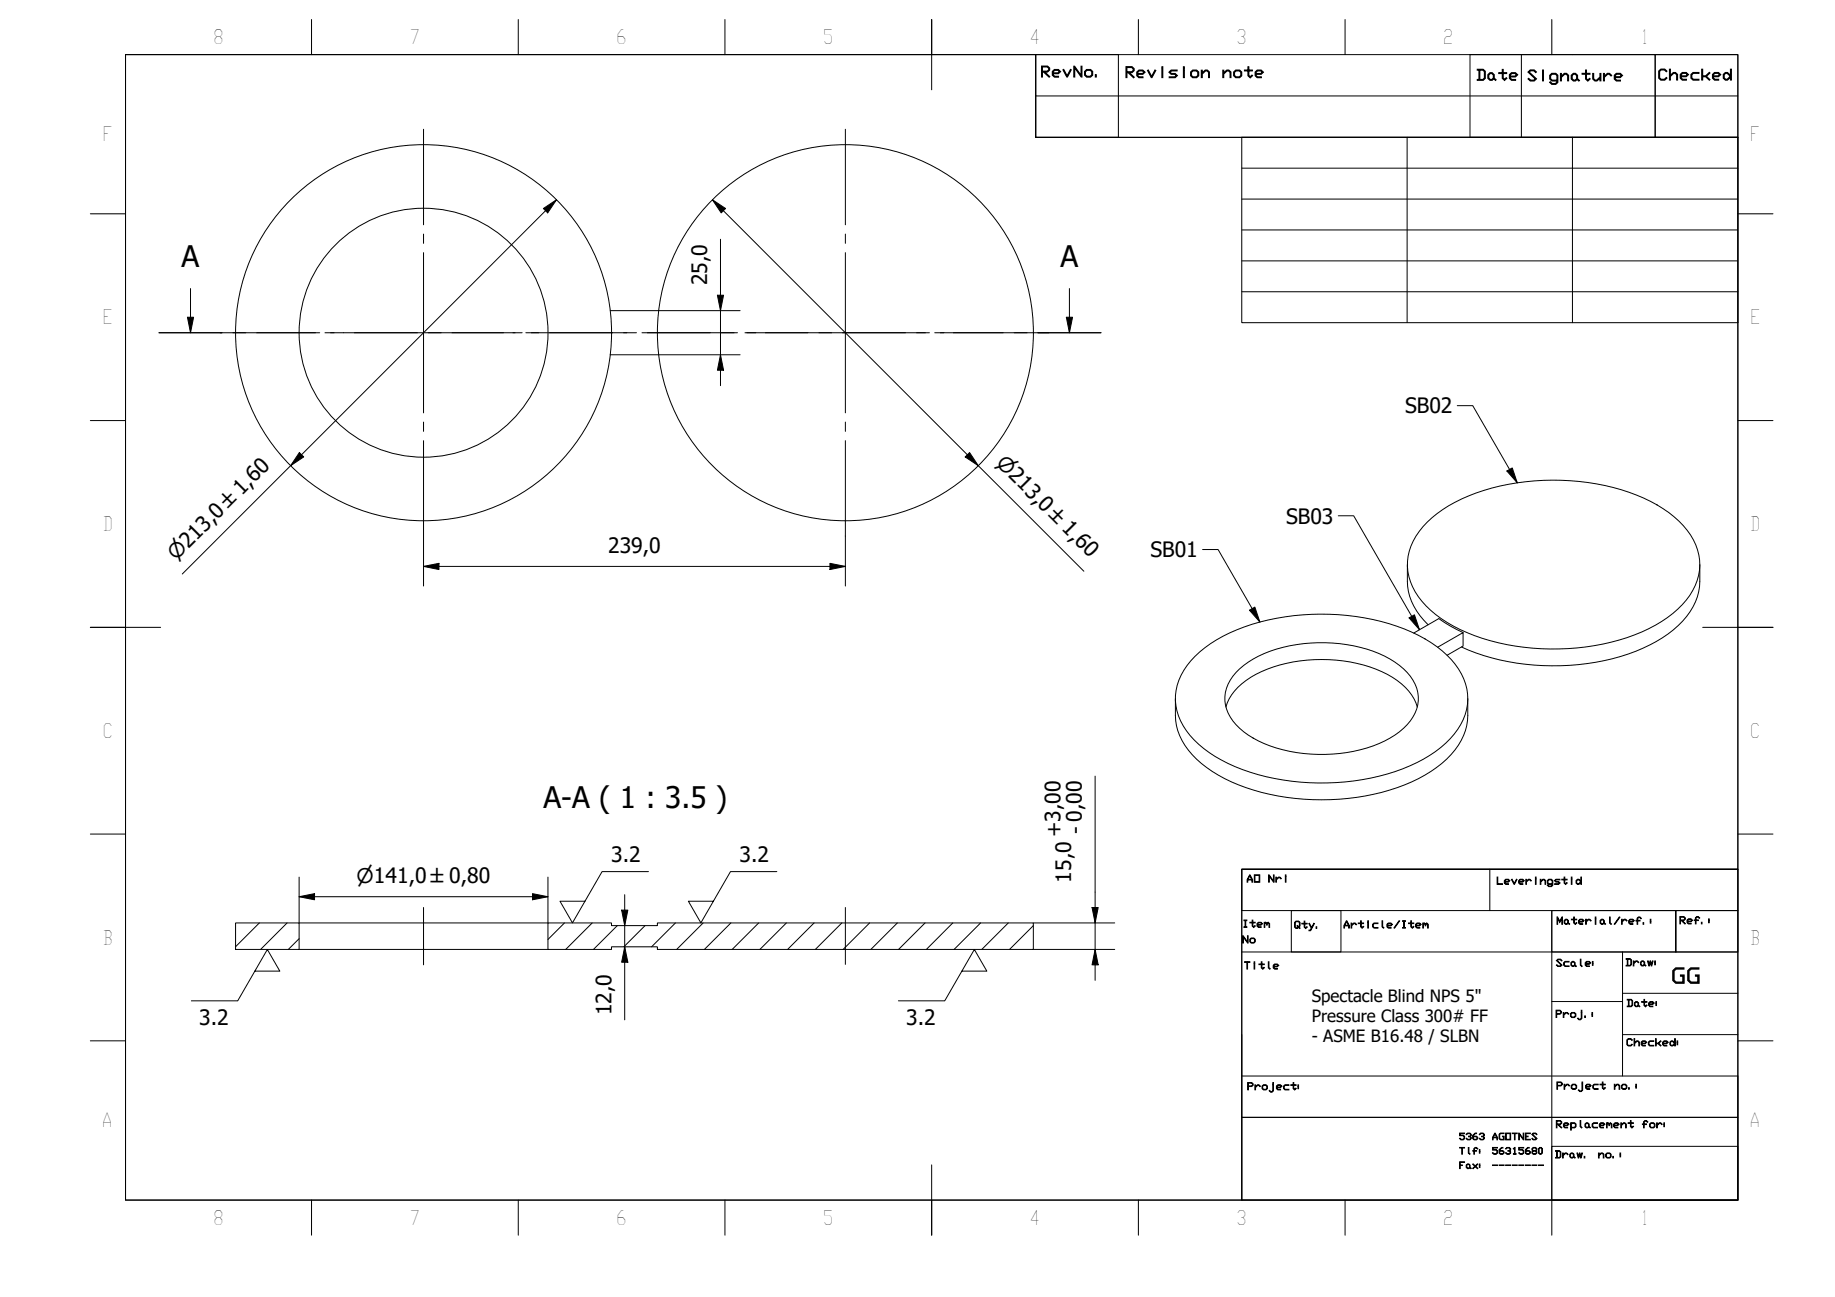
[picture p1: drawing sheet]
<svg xmlns="http://www.w3.org/2000/svg" width="297mm" height="210mm" viewBox="0 0 297 210" stroke-linecap="round" stroke-linejoin="round" font-family="sans-serif">
<!-- layer: Hatch (ISO) -->
<g fill="none" stroke="#000" stroke-width=".16">
<path d="M42 149.4l-3.9 3.8M46.5 149.4l-4.3 4.3M48.4 151.9l-1.7 1.8M91.4 149.4l-2.7 2.6M95.9 149.4l-4.3 4.3M99.9 149.8l-3.8 3.9M104.4 149.8l-3.4 3.4M109.3 149.4l-3.8 3.8M113.8 149.4l-4.3 4.3M118.3 149.4l-4.3 4.3M122.8 149.4l-4.3 4.3M127.3 149.4l-4.3 4.3"/>
<path d="M131.8 149.4l-4.3 4.3M136.3 149.4l-4.3 4.3M140.8 149.4l-4.3 4.3M145.3 149.4l-4.3 4.3M149.7 149.4l-4.2 4.3M154.2 149.4l-4.2 4.3M158.7 149.4l-4.3 4.3M163.2 149.4l-4.3 4.3M167.3 149.8l-3.9 3.9"/>
</g>
<!-- layer: Visible (ISO) -->
<g fill="none" stroke="#000" stroke-width=".16">
<path d="M98.8 57.4h7.8M98.8 50.3h7.8M227.8 91.4a12.4 12.4 0 0 0 .7 5.9 11.6 11.6 0 0 0 2.7 3.8M231 84.5a25.4 25.4 0 0 1 13.2-6.1 37.7 37.7 0 0 1 23 2.7 15 15 0 0 1 7.3 7.1 8.8 8.8 0 0 1-2.2 9.7 24.4 24.4 0 0 1-12.8 6.3 38.1 38.1 0 0 1-23.2-2.3 15.7 15.7 0 0 1-7.6-6.9 8.6 8.6 0 0 1 1.6-9.8zM275.2 91.4a12.3 12.3 0 0 1-.7 6 15.1 15.1 0 0 1-7.4 7 37.8 37.8 0 0 1-25.7 2.1l-2.5-.8-2.3-1M190.3 113.1a12.4 12.4 0 0 0 .7 5.9 15 15 0 0 0 7.2 7 37.6 37.6 0 0 0 31.4 0 15 15 0 0 0 7.3-7 8.1 8.1 0 0 0 .7-3.2v-2.7M193.5 106.2a25.4 25.4 0 0 1 13.2-6.1 37.8 37.8 0 0 1 22.9 2.7 15 15 0 0 1 7.3 7.1 8.7 8.7 0 0 1-2.2 9.7 24.4 24.4 0 0 1-12.8 6.3 38.1 38.1 0 0 1-23.1-2.3 15.8 15.8 0 0 1-7.7-6.9 8.6 8.6 0 0 1 1.7-9.8zM198.4 114.4a9.6 9.6 0 0 1 5.8-5.7 25 25 0 0 1 20.4 .4 9.3 9.3 0 0 1 4.8 5.3M200.7 108.2a19.1 19.1 0 0 1 11.5-4.1 22.8 22.8 0 0 1 13.6 3.1 7.2 7.2 0 0 1 3.8 6.2 8 8 0 0 1-4.6 6 24.7 24.7 0 0 1-18.4 1.7 12.9 12.9 0 0 1-7.5-5.1 5.9 5.9 0 0 1 1.6-7.8zM232.7 104.7l4.1-2.3v2.2l-2.6 1.4M236.8 102.4l-2.1-1.1-1.8-1.2-4 2.4M38.1 149.4h10.3v4.3h-10.3z"/>
<path d="M48.4 153.7h40.3M48.4 149.4h40.3M88.7 149.4h10.3v.4h7.4v-.4h60.9v4.3h-60.9v-.5h-7.4v.5h-10.3z"/>
<circle cx="68.6" cy="53.8" r="30.4"/>
<circle cx="68.6" cy="53.8" r="20.1"/>
<circle cx="136.8" cy="53.8" r="30.4"/>
</g>
<!-- layer: Section Line (ISO) -->
<g fill="none" stroke="#000" stroke-width=".16">
<path d="M25.7 53.9h10.2M30.3 51.3h1l-.5 2.6zM30.8 46.7v7.2M37.7 53.9h2.1M41.6 53.9h10.2M53.5 53.9h2.1M57.4 53.9h10.2M69.3 53.9h2.1M73.2 53.9h10.2M85.1 53.9h2.1M89 53.9h10.2M100.9 53.9h2.1"/>
<path d="M104.8 53.9h10.2M116.7 53.9h2.1M120.6 53.9h10.2M132.5 53.9h2.1M136.4 53.9h10.2M148.4 53.9h2.1M152.2 53.9h10.2M164.2 53.9h2.1M168 53.9h10.2M172.6 51.3h1l-.5 2.6zM173.1 46.7v7.2"/>
</g>
<path d="M30.3 51.3h1l-.5 2.6zM172.6 51.3h1l-.5 2.6z" fill="#000"/>
<!-- layer: BOXES -->
<g fill="none" stroke="#000" stroke-width=".16">
<path d="M167.7 8.8v6.7h113.6M167.7 15.5v6.7h113.6M167.7 8.8h13.3v13.4h-13.3zM238 8.8h29.9v13.4h-29.9zM246.3 8.8v13.4M267.9 8.8h13.4v13.4h-13.4zM201 140.7h80.3h-80.3v6.7h80.3v-6.7v53.5h-80.3zM201 154.1h80.3M209 147.4h8.1v6.7h-8.1zM241.2 140.7v6.7M251.2 147.4h20.1v6.7v-6.7h10v6.7h-30.1zM251.2 147.4v46.8v-8.7h30.1v8.7"/>
<path d="M262.6 154.1v8h-11.4M201 174.1h80.3v6.7h-80.3v13.4M201 167.4v13.4h80.3v13.4M262.6 162.1v12M262.6 160.8h18.7M262.6 167.4h18.7M201 194.2h80.3"/>
</g>
<!-- layer: BORDER -->
<g fill="none" stroke="#000" stroke-width=".16">
<path d="M20.3 8.8h261v185.4h-261zM50.4 3.2v5.6M83.9 3.2v5.6M117.3 3.2v5.6M150.8 3.1v11.4M184.3 3.2v5.6M217.7 3.2v5.6M251.2 3.2v5.6M14.6 34.6h5.7M281.3 34.6h5.7M14.6 68.1h5.7M281.3 68.1h5.7"/>
<path d="M14.6 101.5h11.4M275.6 101.5h11.4M14.6 135h5.7M281.3 135h5.7M14.6 168.4h5.7M281.3 168.4h5.7M50.4 194.2v5.7M83.9 194.2v5.7M117.3 194.2v5.7M150.8 188.5v11.4M184.3 194.2v5.7M217.7 194.2v5.7"/>
<path d="M251.2 194.2v5.7"/>
</g>
<!-- layer: 0 -->
<path d="M20.3 8.8h147.4v13.4h113.6v118.5h-80.3v53.5h-180.7zM201 22.2h80.3v30h-80.3zM201 27.2h80.3M201 32.2h80.3M201 37.2h80.3M227.8 22.2v30M254.5 22.2v30M201 42.2h80.3M201 47.2h80.3" fill="none" stroke="#000" stroke-width=".16"/>
<!-- layer: Center Mark (ISO) -->
<g fill="none" stroke="#000" stroke-width=".16">
<path d="M68.6 20.9v15.5M68.6 37.9v1.5M136.8 20.9v15.5M136.8 37.9v1.5M35.6 53.9h15.5M52.6 53.9h1.5M55.6 53.9h25.9M68.6 40.9v25.9M83 53.9h1.5M86 53.9h15.5M103.9 53.9h15.5M120.9 53.9h1.5"/>
<path d="M123.9 53.9h25.9M136.8 40.9v25.9M151.3 53.9h1.5M154.3 53.9h15.5M68.6 68.3v1.5M68.6 71.3v15.5M136.8 68.3v1.5M136.8 71.3v15.5"/>
</g>
<!-- layer: Dimension (ISO) -->
<g fill="none" stroke="#000" stroke-width=".16">
<path d="M88 33.7l2.1-1.4-1.4 2.2zM90.1 32.3l-60.6 60.6M115.3 32.3l2.2 1.4-.8 .8zM115.3 32.3l60.2 60.1M116.6 38.7v23.7M106.6 57.4h13.2M106.6 50.3h13.2M116.1 47.8h1l-.5 2.5zM116.6 57.4l.5 2.5h-1zM48.5 73.2l.7 .7-2.2 1.5zM157 73.2l1.4 2.2-2.2-1.5zM68.6 91.7l2.5-.5v1z"/>
<path d="M68.6 91.7h68.2M68.6 86.8v8M134.3 91.2l2.5 .5-2.5 .5zM136.8 86.8v8M177.3 125.6v33.1M48.4 145.1l2.5-.5v1zM48.4 145.1h40.3M48.4 141.9v7.5M86.2 144.6l2.5 .5-2.5 .5zM88.7 141.9v7.5M100.6 147.3h1l-.5 2.5zM101.1 153.2l.5 2.5h-1z"/>
<path d="M101.1 144.8v20.3M167.3 149.4h13.1M167.3 153.7h13.1M176.8 146.9h1l-.5 2.5zM177.3 153.7l.5 2.5h-1z"/>
</g>
<g fill="#000">
<path d="M88 33.7l2.1-1.4-1.4 2.2zM115.3 32.3l2.2 1.4-.8 .8zM116.1 47.8h1l-.5 2.5zM116.6 57.4l.5 2.5h-1zM48.5 73.2l.7 .7-2.2 1.5zM157 73.2l1.4 2.2-2.2-1.5zM68.6 91.7l2.5-.5v1zM134.3 91.2l2.5 .5-2.5 .5zM48.4 145.1l2.5-.5v1zM86.2 144.6l2.5 .5-2.5 .5zM100.6 147.3h1l-.5 2.5zM101.1 153.2l.5 2.5h-1z"/>
<path d="M176.8 146.9h1l-.5 2.5zM177.3 153.7l.5 2.5h-1z"/>
</g>
<!-- layer: Centerline (ISO) -->
<path d="M68.6 146.9v9.3M136.8 146.9v9.2" fill="none" stroke="#000" stroke-width=".16"/>
<!-- layer: Symbol (ISO) -->
<path d="M235.9 65.7h2.5l7.2 12.4M243.9 76.2l.9-.5 .8 2.4zM194.7 88.9h2.5l6.7 11.8M202.3 98.8l.8-.6 .8 2.5zM216.6 83.5h2.5l10.7 18.4M228.1 100l.9-.5 .8 2.4zM41.3 157.2h4l-2-3.5-4.8 8.3h-7.5M105 141.1h-7.5l-4.8 8.3-2.1-3.5h4.1M125.8 141.1h-7.6l-4.7 8.3-2.1-3.5h4.1M155.7 157.2h4l-2-3.5-4.8 8.3h-7.5" fill="none" stroke="#000" stroke-width=".16"/>
<path d="M243.9 76.2l.9-.5 .8 2.4zM202.3 98.8l.8-.6 .8 2.5zM228.1 100l.9-.5 .8 2.4z" fill="#000"/>
<g font-size="4.8">
<text x="29.4" y="43.2">A</text>
<text x="171.7" y="43.2">A</text>
<text x="88" y="130.7">A-A ( 1 : 3.5 )</text>
</g>
<g font-size="3.4">
<text x="114.5" y="46.1" transform="rotate(-90 114.5 46.1)">25,0</text>
<text x="227.4" y="66.9">SB02</text>
<text x="98.4" y="89.5">239,0</text>
<text x="208.2" y="84.7">SB03</text>
<text x="186.2" y="90.2">SB01</text>
<text x="171.8" y="135.5" transform="rotate(-90 171.8 135.5)">+3,00</text>
<text x="175.3" y="134.9" transform="rotate(-90 175.3 134.9)">- 0,00</text>
<text x="98.9" y="139.6">3.2</text>
<text x="119.7" y="139.6">3.2</text>
<text x="173.4" y="142.8" transform="rotate(-90 173.4 142.8)">15,0</text>
<text x="270.5" y="159.1">GG</text>
<text x="32.2" y="166">3.2</text>
<text x="99" y="164.3" transform="rotate(-90 99 164.3)">12,0</text>
<text x="146.7" y="166">3.2</text>
</g>
<g font-size="3.3">
<text x="161.1" y="75.1" transform="rotate(45 161.1 75.1)">⌀213,0 ±1,60</text>
<text x="28.5" y="90.8" transform="rotate(-45 28.5 90.8)">⌀213,0 ±1,60</text>
<text x="57.7" y="143">⌀141,0 ±0,80</text>
</g>
<g font-size="3.2">
<text x="34.5" y="7.1">8</text>
<text x="66.3" y="7.1">7</text>
<text x="99.7" y="7.1">6</text>
<text x="133.2" y="7.1">5</text>
<text x="166.6" y="7.2">4</text>
<text x="200.1" y="7.1">3</text>
<text x="233.6" y="7.1">2</text>
<text x="265.6" y="7.1">1</text>
<text x="16.6" y="22.9">F</text>
<text x="283.3" y="22.9">F</text>
<text x="16.6" y="52.5">E</text>
<text x="283.3" y="52.5">E</text>
<text x="16.6" y="85.9">D</text>
<text x="283.3" y="85.9">D</text>
<text x="16.6" y="119.4">C</text>
<text x="283.3" y="119.4">C</text>
<text x="16.6" y="152.9">B</text>
<text x="283.3" y="152.9">B</text>
<text x="16.5" y="182.4">A</text>
<text x="283.2" y="182.4">A</text>
<text x="34.5" y="198.2">8</text>
<text x="66.3" y="198.2">7</text>
<text x="99.7" y="198.2">6</text>
<text x="133.2" y="198.2">5</text>
<text x="166.6" y="198.3">4</text>
<text x="200.1" y="198.2">3</text>
<text x="233.6" y="198.2">2</text>
<text x="265.6" y="198.2">1</text>
</g>
<g font-size="2.7">
<text x="212.3" y="162.1">Spectacle Blind NPS 5&quot;</text>
<text x="212.3" y="165.4">Pressure Class 300# FF</text>
<text x="212.3" y="168.7">- ASME B16.48 / SLBN</text>
</g>
<g font-size="2.4">
<text x="168.4" y="12.4">RevNo.</text>
<text x="182" y="12.5">Revision</text>
<text x="197.7" y="12.5">note</text>
<text x="238.9" y="13">Date</text>
<text x="247.1" y="13.1">Signature</text>
<text x="268.3" y="12.9">Checked</text>
</g>
<g font-size="1.6">
<text x="201.7" y="142.8">AO</text>
<text x="205.2" y="142.8">Nri</text>
<text x="242.2" y="143.1">Leveringstid</text>
<text x="251.9" y="149.6">Material/ref.:</text>
<text x="271.8" y="149.5">Ref.:</text>
<text x="201" y="150.1">Item</text>
<text x="201" y="152.6">No</text>
<text x="209.4" y="150.2">Qty.</text>
<text x="217.4" y="150.2">Article/Item</text>
<text x="201.3" y="156.8">Title</text>
<text x="251.8" y="156.4">Scale:</text>
<text x="263.1" y="156.3">Draw:</text>
<text x="251.7" y="164.7">Proj.:</text>
<text x="263.2" y="162.9">Date:</text>
<text x="263.2" y="169.3">Checked:</text>
<text x="201.8" y="176.4">Project:</text>
<text x="251.9" y="176.3">Project</text>
<text x="261.2" y="176.3">no.:</text>
<text x="251.8" y="182.5">Replacement</text>
<text x="265.7" y="182.5">for:</text>
<text x="251.6" y="187.4">Draw.</text>
<text x="258.6" y="187.4">no.:</text>
</g>
<g font-size="1.5">
<text x="236.1" y="184.4">5363 AGOTNES</text>
<text x="236.1" y="186.8">Tlf: 56315680</text>
<text x="236.1" y="189.1">Fax: --------</text>
</g>
</svg>
